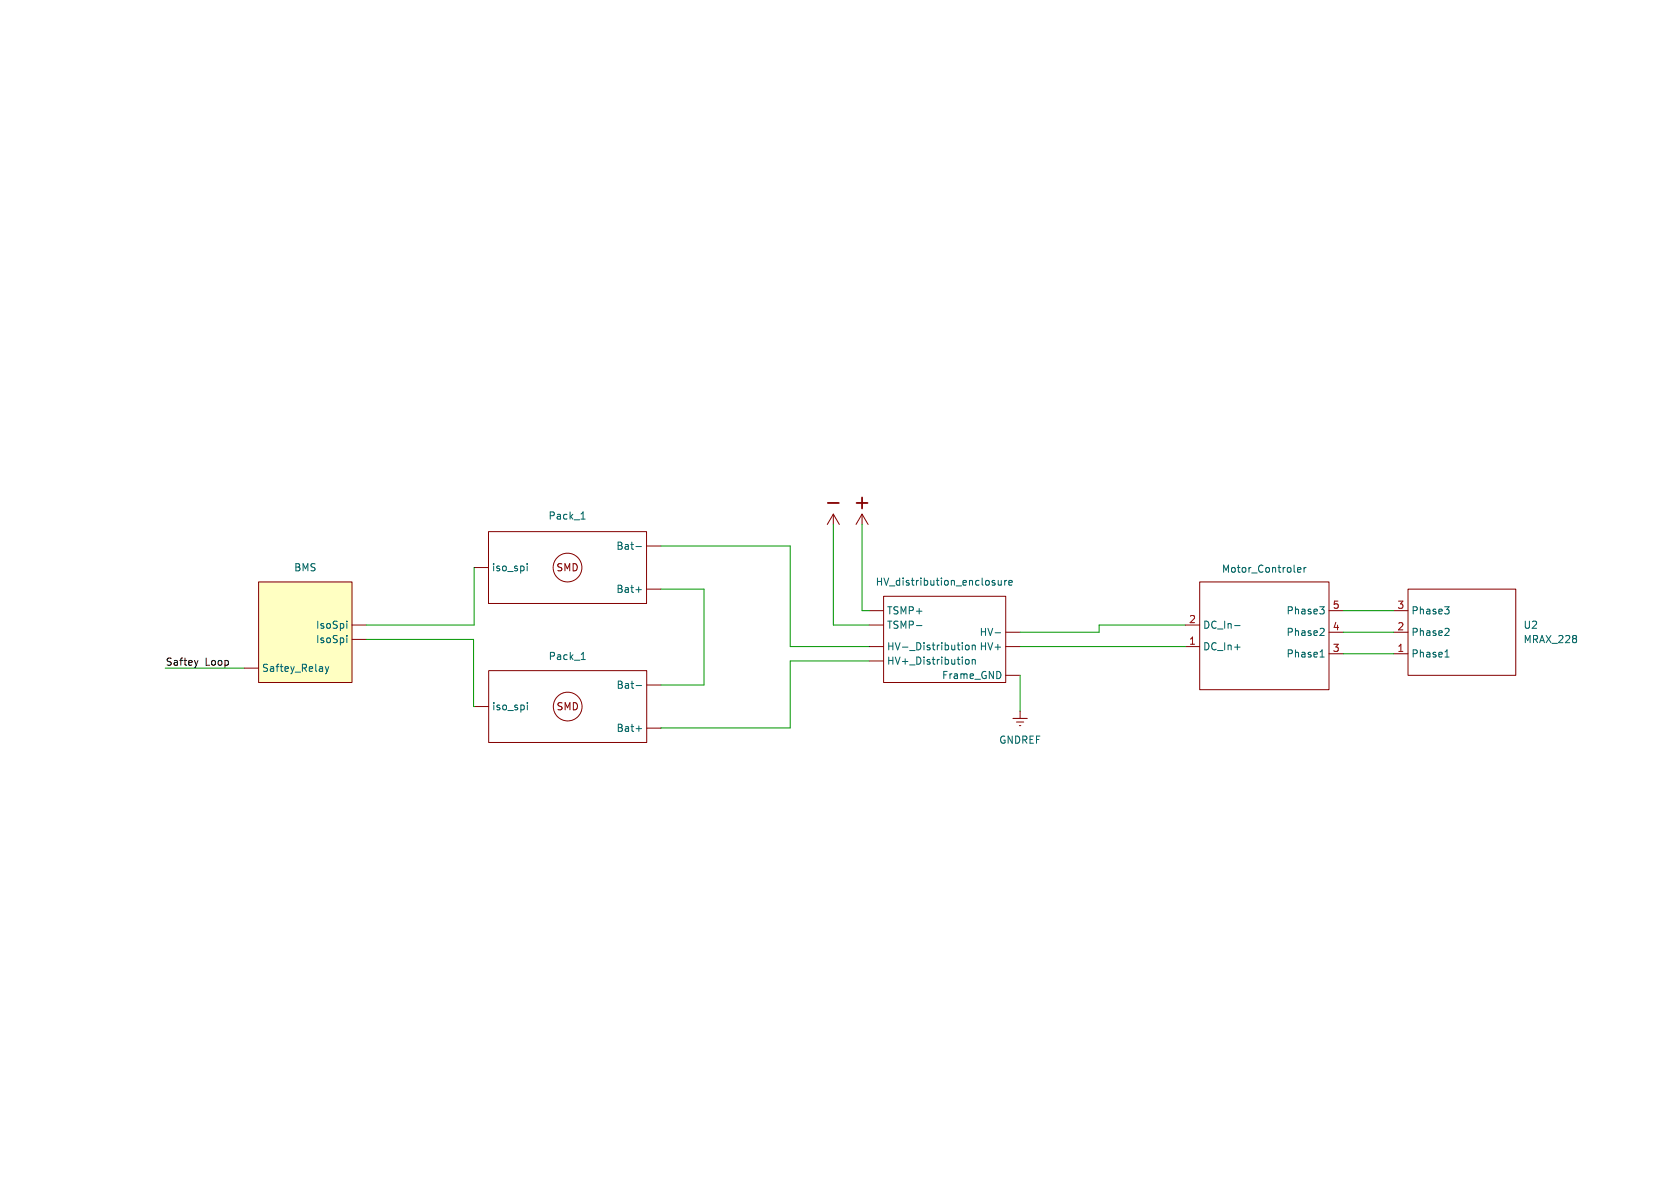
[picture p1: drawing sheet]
<svg xmlns="http://www.w3.org/2000/svg" width="297mm" height="210mm" viewBox="0 0 297 210" stroke-linecap="round" stroke-linejoin="round" font-family="sans-serif">
<g fill="none" stroke="#840000" stroke-width=".18">
<path d="M86.4 94h27.9v12.7h-27.9zM114.3 96.5h2.5M146.3 92.7l1-1.8 1.1 1.8M147.3 90.9v1.8M151.3 92.7l1.1-1.8 1.1 1.8M152.4 90.9v1.8M43.2 118.1h2.5M45.7 102.9h16.5v17.8h-16.5zM62.2 113h2.6M62.2 110.5h2.6M83.8 100.3h2.6M86.4 118.6h27.9v12.7h-27.9z"/>
<path d="M114.3 104.1h2.5M153.7 108h2.5M153.7 110.5h2.5M153.7 114.3h2.5M153.7 116.8h2.5M156.2 105.4h21.6v15.3h-21.6zM177.8 111.8h2.5M177.8 114.3h2.5M177.8 119.4h2.5M209.5 110.5h2.6M209.5 114.3h2.6M212.1 102.9h22.8v19h-22.8z"/>
<path d="M234.9 115.6h2.6M234.9 111.8h2.6M234.9 108h2.6M246.4 115.6h2.5M246.4 111.8h2.5M246.4 108h2.5M248.9 104.1h19.1v15.3h-19.1zM83.9 124.9h2.5M114.3 128.7h2.6M114.3 121.1h2.6M179.1 127h2.5M179.7 127.6h1.3"/>
<path d="M180.2 128.3h.3M180.3 125.7v1.3"/>
<circle cx="100.3" cy="100.3" r="2.54"/>
<circle cx="100.4" cy="124.9" r="2.54"/>
</g>
<g fill="none" stroke="#006464" stroke-width=".18">
<path d="M93.2 99.6v.2M102.7 91.8h.7M103 90.7l.1-.2v1.3M112.4 96.6h1M57.5 117.8l.3 .9M57.8 118.7l-.3 .4M58.1 117.8l-.3 .9M61.3 109.8v.1M61.3 110.2v.9M61.3 112.3v.2M61.3 112.8v.8M93.2 100.1v.8"/>
<path d="M102.8 116.6h.7M103 115.5l.1-.2v1.3M112.4 104.2h1M162 110.6h1M170.1 113.6v.1M170.1 114v.9M170.7 116.7l.2-.1 .4 .1v.5l-.1 .2h-.3l-.2-.1zM170.7 114.2l.2-.2 .4 .2v.4l-.1 .2-.3 .1-.2-.1zM171.9 116.7l.2-.1h.3v.8M171.9 114v.9M171.9 116.6v.8M171.9 114.2l.2-.2 .3 .1v.8"/>
<path d="M175.9 103.1v.3M175.9 111.9h1M176.5 102.6v.8h.3l.2-.1M177 102.6v.8M177.6 102.6v.8M178 102.6l-.4 .2M178.3 103l.6-.1v-.2l-.4-.1-.2 .2 .1 .6h.5M218.3 114.4h.9M218.3 110.6h.9M229.4 100.7l.6-.1-.1-.2-.3-.1-.2 .2v.6h.5M230.5 100.3v.9M230.9 100.3l-.4 .3"/>
<path d="M233.3 107.3h.8l-.4 .4M233.4 116.1h.7M233.5 115.2l.2-.3v1.2M233.9 111.1l.2 .2-.1 .3-.7 .7h.8M233.9 107.7l.2 .3v.3l-.2 .2M255.4 107.3h.8l-.4 .4M255.5 116.1h.7M255.6 115.2l.2-.3v1.2M255.9 111.1l.3 .2-.1 .3-.7 .7h.8M255.9 107.7l.3 .3v.3l-.3 .2M93.2 124.2v.1M93.2 124.6v.9"/>
<path d="M112.5 128.8h.9M112.5 121.2h.9"/>
</g>
<path d="M45.7 102.9h16.5v17.8h-16.5z" fill="#ffffc2" stroke="#ffffc2" stroke-width=".18"/>
<path d="M146.4 88.9h1.9" fill="none" stroke="#840000" stroke-width=".32"/>
<path d="M35 116.8l-.3 .8" fill="none" stroke="#0f0f0f" stroke-width=".18"/>
<g fill="none" stroke="#009600" stroke-width=".18">
<path d="M116.8 96.5h22.9v17.8h14M147.3 92.7v17.8h6.4M152.4 92.7v15.3h1.3M29.2 118.1h14M64.8 113h18.9v11.9h.2M83.8 100.3v10.2h-19M116.8 104.1h7.7v17h-7.6M153.7 116.8h-14v11.9h-22.8M180.3 119.4v6.3M180.3 114.3h29.2M209.5 110.5h-15.2v1.3h-14M237.5 111.8h8.9"/>
<path d="M237.5 108h8.9M237.5 115.6h8.9"/>
</g>
<text font-size="3.5" fill="#840000" x="150.6" y="90.5">+</text>
<g font-size="1.8" fill="#006464">
<text x="96.9" y="92">Pack_1</text>
<text x="51.9" y="101.2">BMS</text>
<text x="86.9" y="101.2">iso_spi</text>
<text x="108.9" y="97.4">Bat-</text>
<text x="215.9" y="101.4">Motor_Controler</text>
<text x="108.9" y="105">Bat+</text>
<text x="154.7" y="103.7">HV_distribution_enclosure</text>
<text x="55.8" y="113.9">IsoSpi</text>
<text x="55.8" y="111.4">IsoSpi</text>
<text x="156.7" y="108.8">TSMP+</text>
<text x="156.7" y="111.4">TSMP-</text>
<text x="173.1" y="112.6">HV-</text>
<text x="212.6" y="111.4">DC_In-</text>
<text x="227.3" y="112.6">Phase2</text>
<text x="227.3" y="108.8">Phase3</text>
<text x="249.4" y="112.6">Phase2</text>
<text x="249.4" y="108.8">Phase3</text>
<text x="269.3" y="111.4">U2</text>
<text x="269.3" y="113.9">MRAX_228</text>
<text x="46.2" y="119">Saftey_Relay</text>
<text x="96.9" y="116.9">Pack_1</text>
<text x="156.7" y="117.7">HV+_Distribution</text>
<text x="156.7" y="115.2">HV-_Distribution</text>
<text x="173.1" y="115.2">HV+</text>
<text x="212.6" y="115.2">DC_In+</text>
<text x="227.3" y="116.4">Phase1</text>
<text x="249.4" y="116.4">Phase1</text>
<text x="86.9" y="125.8">iso_spi</text>
<text x="108.9" y="122">Bat-</text>
<text x="166.4" y="120.2">Frame_GND</text>
<text x="108.9" y="129.6">Bat+</text>
<text x="176.5" y="131.7">GNDREF</text>
</g>
<g font-size="1.8" fill="#840000">
<text x="98.3" y="101.2">SMD</text>
<text x="98.3" y="125.8">SMD</text>
</g>
<g font-size="1.8" fill="#a90000">
<text x="235.5" y="107.7">5</text>
<text x="246.9" y="107.7">3</text>
<text x="210.1" y="110.2">2</text>
<text x="235.5" y="111.5">4</text>
<text x="246.9" y="111.5">2</text>
<text x="210.1" y="114">1</text>
<text x="235.5" y="115.3">3</text>
<text x="246.9" y="115.3">1</text>
</g>
<g font-size="1.8" fill="#0f0f0f">
<text x="29.2" y="117.8">Saftey</text>
<text x="36.2" y="117.8">Loop</text>
</g>
</svg>
